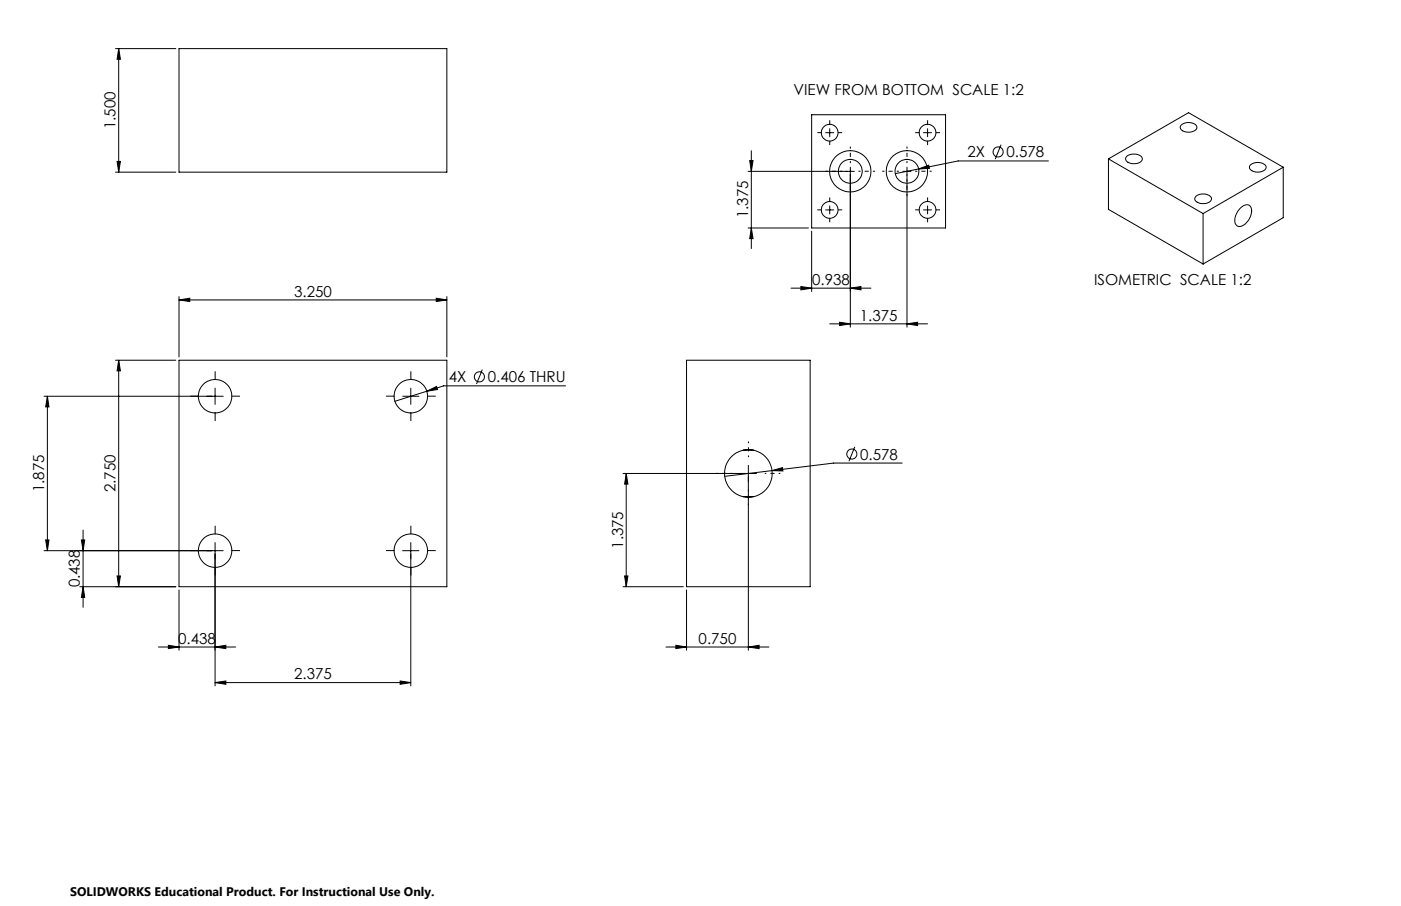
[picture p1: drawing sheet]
<svg xmlns="http://www.w3.org/2000/svg" width="432mm" height="279mm" viewBox="0 0 432 279" stroke-linecap="round" stroke-linejoin="round" font-family="sans-serif">
<g fill="none" stroke="#000" stroke-width=".31">
<path d="M35.6 15h18.6M36.6 15l.5 3.3h-1zM36.6 15v38.1M55.2 15h82.5v38.1h-82.5zM250.2 35.4h41.2v34.9h-41.2zM255.7 39.7v2.5M285.9 39.7v2.5M364 38.6a3.4 3.4 0 0 1 4.9 .5 2.08 2.08 0 0 1-2.6 1.7l-.4-.1a1.79 1.79 0 0 1-2.1-1.8zM35.6 53.1h18.6M36.1 49.8h1l-.5 3.3zM230.6 52.8h32.7M231.1 49.5h1l-.5 3.3z"/>
<path d="M231.6 46.5v30.2M254.5 40.9h2.5M262.1 51.6v49.3M278.3 52.8h2.5M279.5 51.6v49.3M283.1 52.1l3.1-1.2 .3 1zM283.1 52.1l-7.2 1.5M284.6 40.9h2.5M308.5 44.6l-1.8 4.5M323.1 49.6h-27.8l-12.2 2.5M341.6 49l29.2 16.9M341.6 49l24.7-14.3 29.2 16.9"/>
<path d="M341.6 49v15.6l29.2 16.8M347.3 48.2a3.4 3.4 0 0 1 4.7 .6 2.05 2.05 0 0 1-2.6 1.7l-.9-.1a1.35 1.35 0 0 1-1.3-.7 1.35 1.35 0 0 1 0-1.4zM385.3 50.9a3.4 3.4 0 0 1 4.9 .5 2.22 2.22 0 0 1-3 1.7l-.6-.1a1.38 1.38 0 0 1-1.3-2.1zM395.5 51.6l-24.7 14.3M395.5 51.6v15.5l-24.7 14.3M230.6 70.3h18.6M231.6 70.3l.5 3.3h-1zM250.2 71.3v18.6M254.5 64.7h2.5M255.7 63.5v2.5M284.6 64.7h2.5M285.9 63.5v2.5"/>
<path d="M368.5 60.6a3.4 3.4 0 0 1 4.9 .5 2.09 2.09 0 0 1-2.7 1.7l-1.2-.2a1.22 1.22 0 0 1-1.1-.7 1.22 1.22 0 0 1 .1-1.3zM370.8 65.9v15.5M382.1 64.4a2.32 2.32 0 0 1 3.2-.9 4.5 4.5 0 0 1-1.6 5.6 1.7 1.7 0 0 1-2 .7 1.7 1.7 0 0 1-1.1-1.8l.5-2.1zM55.2 92.5l3.3-.5v1zM55.2 91.5v18.6M55.2 92.5h82.5M134.4 92l3.3 .5-3.3 .5zM137.7 91.5v18.6M243.8 88.9h24.6M246.8 88.4l3.4 .5-3.4 .5zM255.7 99.9h30.2M258.8 99.4l3.3 .5-3.3 .5z"/>
<path d="M262.1 88.9l3.3-.5v1zM279.5 99.9l3.3-.5v1zM35.6 111.1h18.6M36.6 111.1l.5 3.3h-1zM36.6 111.1v69.8M55.2 111.1h82.5v69.8h-82.5zM66.3 119.7v5M126.6 119.7v5M148.7 114l-1.8 4.4M174.3 119h-37.6l-5.1 1.7M211.6 111.1h38.1v69.8h-38.1zM13.6 122.2h55.2"/>
<path d="M14.6 122.2l.5 3.3h-1zM14.6 122.2v47.6M124.1 122.2h5M131.6 120.7l2.9-1.5 .3 .9zM131.6 120.7l-9.9 3.1M229.1 138.8h3.1M263.5 137.8l-1.8 4.4M192 146h41.2M193 146l.5 3.3h-1zM193 146v34.9M229.1 153.2h3.1M230.6 143.5v57"/>
<path d="M237.9 145.1l3.3-.9 .1 1zM278.1 142.8h-21.1l-33.6 4.1M13.6 169.8h55.2M14.1 166.5h1l-.5 3.3zM25.1 166.5h1l-.5 3.3zM25.6 163.5v23.8M36.1 177.6h1l-.5 3.3zM66.3 167.3v44.2M124.1 169.8h5M126.6 167.3v44.2M192.5 177.6h1l-.5 3.3zM24.6 180.9h29.6"/>
<path d="M25.6 180.9l.5 3.3h-1zM48.8 199.5h23.8M51.9 199l3.3 .5-3.3 .5zM55.2 181.9v18.6M66.3 199.5l3.3-.5v1zM192 180.9h18.6M205.2 199.5h31.8M208.3 199l3.3 .5-3.3 .5zM211.6 181.9v18.6M230.6 199.5l3.4-.5v1zM66.3 210.5l3.3-.5v1zM66.3 210.5h60.3"/>
<path d="M123.3 210l3.3 .5-3.3 .5z"/>
<circle cx="255.7" cy="40.9" r="2.58"/>
<circle cx="262.1" cy="52.8" r="6.4"/>
<circle cx="262.1" cy="52.8" r="3.7"/>
<circle cx="279.5" cy="52.8" r="6.4"/>
<circle cx="279.5" cy="52.8" r="3.7"/>
<circle cx="285.9" cy="40.9" r="2.58"/>
<circle cx="307.6" cy="46.9" r="1.56"/>
<circle cx="255.7" cy="64.7" r="2.58"/>
<circle cx="285.9" cy="64.7" r="2.58"/>
<circle cx="147.7" cy="116.2" r="1.56"/>
<circle cx="66.3" cy="122.2" r="5.2"/>
<circle cx="126.6" cy="122.2" r="5.2"/>
<circle cx="230.7" cy="146" r="7.3"/>
<circle cx="262.5" cy="140" r="1.56"/>
<circle cx="66.3" cy="169.8" r="5.2"/>
<circle cx="126.6" cy="169.8" r="5.2"/>
</g>
<g fill="none" stroke="#000" stroke-width=".31" stroke-dasharray="15.2 1.3 1.3 1.3" stroke-linecap="butt">
<path d="M255.7 38.4v-1.3M285.9 38.4v-1.3M253.2 40.9h-1.3M255.7 43.4v1.3M258.2 40.9h1.4M283.4 40.9h-1.3M285.9 43.4v1.3M288.4 40.9h1.3M253.2 64.7h-1.3M255.7 62.2v-1.3M255.7 67.2v1.3M258.2 64.7h1.4"/>
<path d="M283.4 64.7h-1.3M285.9 62.2v-1.3M285.9 67.2v1.3M288.4 64.7h1.3M66.3 117.2v-2.7M126.6 117.2v-2.7M61.3 122.2h-2.6M66.3 127.2v2.6M71.3 122.2h2.7M121.6 122.2h-2.6M126.6 127.2v2.6M131.6 122.2h2.7"/>
<path d="M61.3 169.8h-2.6M66.3 164.8v-2.7M66.3 174.8v2.7M71.3 169.8h2.7M121.6 169.8h-2.6M126.6 164.8v-2.7M126.6 174.8v2.7M131.6 169.8h2.7"/>
</g>
<path d="M259.6 52.8h-5.1M262.1 50.3v-5.1M262.1 55.3v5.1M264.6 52.8h5.1M277 52.8h-5.1M279.5 50.3v-5.1M279.5 55.3v5.1M282 52.8h5.2" fill="none" stroke="#000" stroke-width=".31" stroke-dasharray="15.2 1.3 1.3 1.3" stroke-dashoffset="14.6" stroke-linecap="butt"/>
<path d="M225.7 146h-4.9M230.7 141v-4.9M230.7 151v4.8M235.7 146h4.8" fill="none" stroke="#000" stroke-width=".31" stroke-dasharray="15.2 1.3 1.3 1.3" stroke-dashoffset="14.7" stroke-linecap="butt"/>
<g fill="#000">
<path d="M55.2 92.5l3.3-.5v1zM134.4 92l3.3 .5-3.3 .5zM131.6 120.7l3.2-.6-.3-.9zM66.3 210.5l3.3-.5v1zM123.3 210l3.3 .5-3.3 .5zM237.9 145.1l3.4 .1-.1-1zM283.1 52.1l3.4-.2-.3-1zM258.8 99.4l3.3 .5-3.3 .5zM279.5 99.9l3.3-.5v1z"/>
<path d="M193 146l.5 3.3h-1zM192.5 177.6h1l-.5 3.3z"/>
<path d="M25.1 166.5h1l-.5 3.3zM25.6 180.9l.5 3.3h-1zM231.1 49.5h1l-.5 3.3zM231.6 70.3l.5 3.3h-1z"/>
<path d="M36.1 177.6h1l-.5 3.3zM36.6 111.1l.5 3.3h-1zM14.1 166.5h1l-.5 3.3zM14.6 122.2l.5 3.3h-1zM36.1 49.8h1l-.5 3.3zM36.6 15l.5 3.3h-1z"/>
<path d="M66.3 199.5l3.3-.5v1zM51.9 199l3.3 .5-3.3 .5zM262.1 88.9l3.3-.5v1zM246.8 88.4l3.4 .5-3.4 .5z"/>
<path d="M230.6 199.5l3.4-.5v1zM208.3 199l3.3 .5-3.3 .5z"/>
</g>
<g font-size="4.7">
<text x="244.6" y="29.3">VIEW FROM BOTTOM SCALE 1:2</text>
<text x="35.6" y="39.8" transform="rotate(-90 35.6 39.8)">1.500</text>
<text x="298.2" y="48.6">2X</text>
<text x="310.2" y="48.6">0.578</text>
<text x="230.6" y="67.4" transform="rotate(-90 230.6 67.4)">1.375</text>
<text x="250.3" y="87.8">0.938</text>
<text x="337.2" y="87.8">ISOMETRIC SCALE 1:2</text>
<text x="90.7" y="91.5">3.250</text>
<text x="265" y="98.8">1.375</text>
<text x="138.3" y="117.9">4X</text>
<text x="150.3" y="117.9">0.406 THRU</text>
<text x="265.1" y="141.7">0.578</text>
<text x="13.6" y="151.8" transform="rotate(-90 13.6 151.8)">1.875</text>
<text x="35.6" y="151.8" transform="rotate(-90 35.6 151.8)">2.750</text>
<text x="192" y="169.3" transform="rotate(-90 192 169.3)">1.375</text>
<text x="24.6" y="181.2" transform="rotate(-90 24.6 181.2)">0.438</text>
<text x="54.9" y="198.5">0.438</text>
<text x="215.3" y="198.5">0.750</text>
<text x="90.7" y="209.5">2.375</text>
</g>
<text font-size="3.8" x="21.6" y="276.3">SOLIDWORKS Educational Product. For Instructional Use Only.</text>
</svg>
